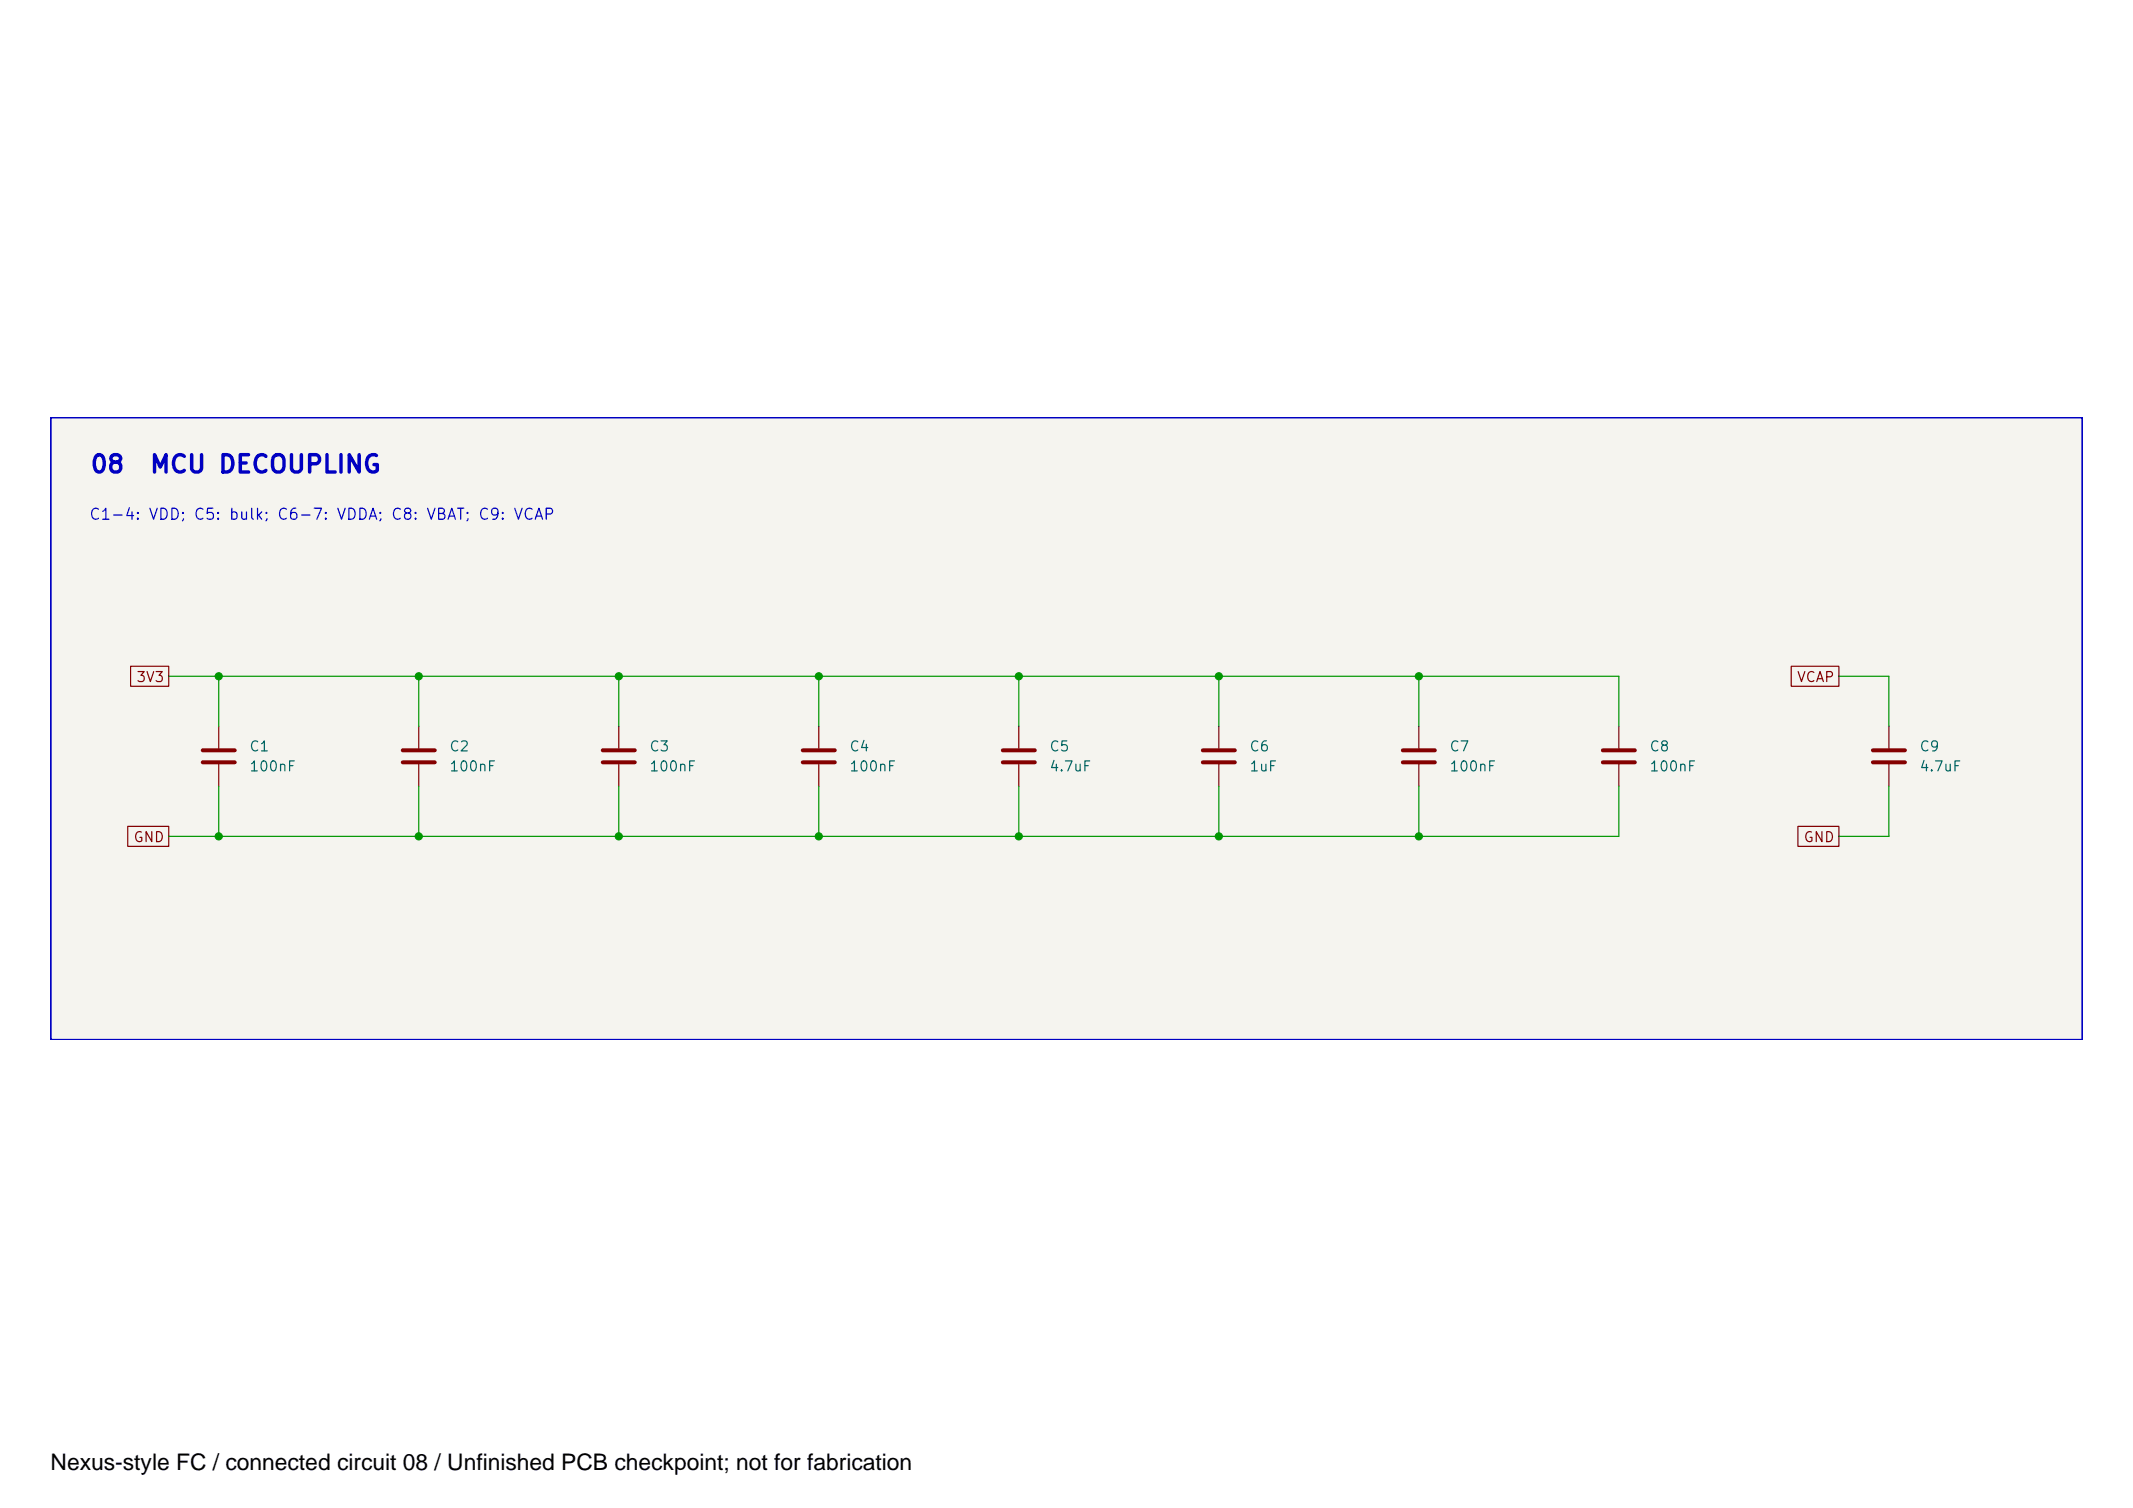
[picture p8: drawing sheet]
<svg xmlns="http://www.w3.org/2000/svg" width="297mm" height="210mm" viewBox="0 0 297 210" stroke-linecap="round" stroke-linejoin="round" font-family="sans-serif">
<path d="M7 58.1h283v86.7h-283z" fill="#f5f4ef" stroke="#f5f4ef" stroke-width=".14"/>
<g fill="none" stroke="#840000" stroke-width=".56">
<path d="M28.2 104.4h4.5M28.2 106.1h4.5M56.1 104.4h4.4M56.1 106.1h4.4M83.9 104.4h4.5M83.9 106.1h4.5M111.8 104.4h4.5M111.8 106.1h4.5M139.6 104.4h4.5M139.6 106.1h4.5M167.5 104.4h4.5M167.5 106.1h4.5"/>
<path d="M195.4 104.4h4.4M195.4 106.1h4.4M223.2 104.4h4.5M223.2 106.1h4.5M260.8 104.4h4.5M260.8 106.1h4.5"/>
</g>
<g fill="none" stroke="#840000" stroke-width=".17">
<path d="M18.2 92.7h5.3v2.8h-5.3zM249.4 92.7h6.7v2.8h-6.7zM17.8 115h5.7v2.8h-5.7zM30.5 101.1v3.1M30.5 106.4v3.1M58.3 101.1v3.1M58.3 106.4v3.1M86.2 101.1v3.1M86.2 106.4v3.1M114 101.1v3.1M114 106.4v3.1M141.9 101.1v3.1"/>
<path d="M141.9 106.4v3.1M169.7 101.1v3.1M169.7 106.4v3.1M197.6 101.1v3.1M197.6 106.4v3.1M225.4 101.1v3.1M225.4 106.4v3.1M250.4 115h5.7v2.8h-5.7zM263 101.1v3.1M263 106.4v3.1"/>
</g>
<g fill="none" stroke="#009600" stroke-width=".17">
<path d="M23.5 94.1h201.9v7M30.5 94.1v7M58.3 94.1v7M86.2 94.1v7M114 94.1v7M141.9 94.1v7M169.7 94.1v7M197.6 94.1v7M256.1 94.1h6.9v7M30.5 109.5v6.9M58.3 109.5v6.9M86.2 109.5v6.9"/>
<path d="M114 109.5v6.9M141.9 109.5v6.9M169.7 109.5v6.9M197.6 109.5v6.9M225.4 109.5v6.9h-201.9M263 109.5v6.9h-6.9"/>
</g>
<path d="M7.1 58.1h282.9v86.6h-282.9z" fill="none" stroke="#0000c2" stroke-width=".28"/>
<g fill="#009600" stroke="#009600" stroke-width=".14">
<circle cx="86.2" cy="94.1" r=".5"/>
<circle cx="30.5" cy="94.1" r=".5"/>
<circle cx="58.3" cy="94.1" r=".5"/>
<circle cx="86.2" cy="116.4" r=".5"/>
<circle cx="114" cy="116.4" r=".5"/>
<circle cx="30.5" cy="116.4" r=".5"/>
<circle cx="58.3" cy="116.4" r=".5"/>
<circle cx="197.6" cy="94.1" r=".5"/>
<circle cx="114" cy="94.1" r=".5"/>
<circle cx="141.9" cy="94.1" r=".5"/>
<circle cx="169.7" cy="94.1" r=".5"/>
<circle cx="169.7" cy="116.4" r=".5"/>
<circle cx="141.9" cy="116.4" r=".5"/>
<circle cx="197.6" cy="116.4" r=".5"/>
</g>
<text font-size="3.2" x="7.1" y="204.6">Nexus-style FC / connected circuit 08 / Unfinished PCB checkpoint; not for fabrication</text>
<g font-size="2.4" fill="#0000c2">
<text x="12.4" y="66.4">08</text>
<text x="20.7" y="66.4">MCU DECOUPLING</text>
</g>
<text font-size="1.5" fill="#0000c2" x="12.3" y="72.7">C1-4: VDD; C5: bulk; C6-7: VDDA; C8: VBAT; C9: VCAP</text>
<g font-size="1.4" fill="#840000">
<text x="18.9" y="95.3">3V3</text>
<text x="250.1" y="95.3">VCAP</text>
<text x="18.5" y="117.6">GND</text>
<text x="251.1" y="117.6">GND</text>
<text x="34.3" y="203.9">IMU_INT</text>
<text x="31.9" y="206.7">3V3_SENS</text>
</g>
<g font-size="1.4" fill="#006464">
<text x="34.6" y="104.9">C1</text>
<text x="34.6" y="107.7">100nF</text>
<text x="62.5" y="104.9">C2</text>
<text x="62.5" y="107.7">100nF</text>
<text x="90.3" y="104.9">C3</text>
<text x="90.3" y="107.7">100nF</text>
<text x="118.2" y="104.9">C4</text>
<text x="118.2" y="107.7">100nF</text>
<text x="146" y="104.9">C5</text>
<text x="146" y="107.7">4.7uF</text>
<text x="173.9" y="104.9">C6</text>
<text x="173.9" y="107.7">1uF</text>
<text x="201.7" y="104.9">C7</text>
<text x="201.7" y="107.7">100nF</text>
<text x="229.6" y="104.9">C8</text>
<text x="229.6" y="107.7">100nF</text>
<text x="267.2" y="104.9">C9</text>
<text x="267.2" y="107.7">4.7uF</text>
<text x="50.5" y="203.8">INT1/INT</text>
<text x="113.6" y="203.8">RESV</text>
<text x="50.5" y="206.6">VDDIO</text>
<text x="113.6" y="206.6">RESV</text>
</g>
<g font-size="1.4" fill="#a90000">
<text x="47.8" y="202.6">4</text>
<text x="47.8" y="205.4">5</text>
<text x="119.5" y="205.4">10</text>
</g>
</svg>
